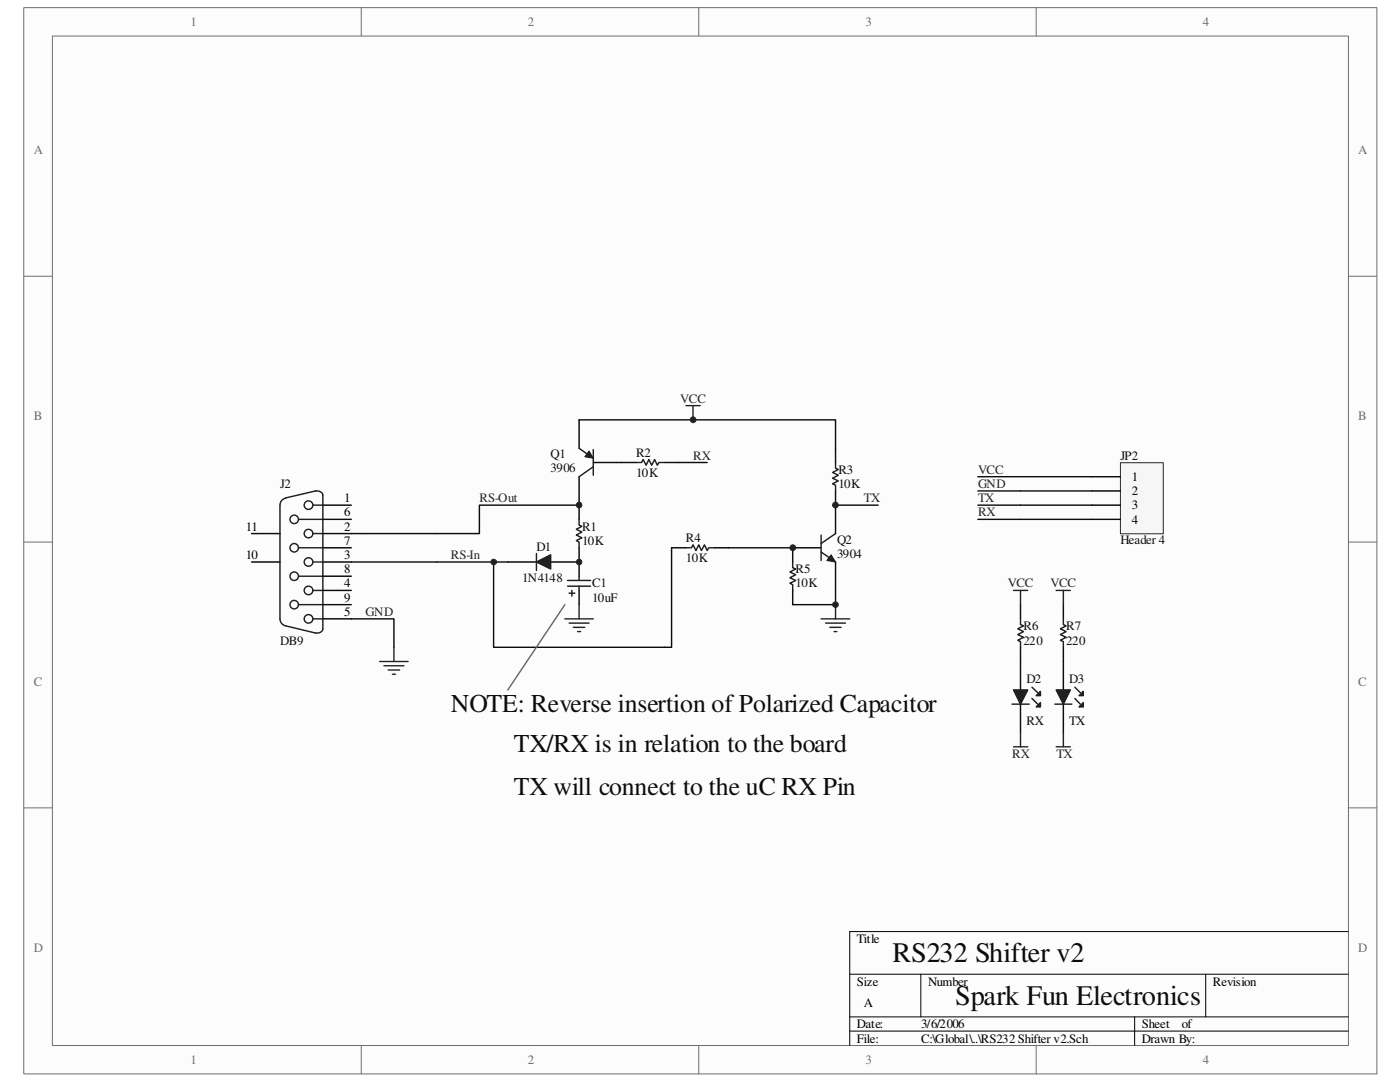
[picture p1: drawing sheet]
<svg xmlns="http://www.w3.org/2000/svg" width="279mm" height="216mm" viewBox="0 0 279 216" stroke-linecap="round" stroke-linejoin="round" font-family="sans-serif">
<path d="M4.8 1.6h270v212.7h-270z" fill="#fcfcfc"/>
<path d="M4.7 1.5h270.1v212.8h-270.1z" fill="none" stroke="#6e6e6e" stroke-width=".2"/>
<path d="M10.5 7.2h258.6v201.4h-258.6z" fill="#fcfcfc"/>
<g fill="none" stroke="#6e6e6e" stroke-width=".2">
<path d="M10.5 7.2h258.6v201.4h-258.6zM72.1 1.5v5.7M139.4 1.5v5.7M206.8 1.5v5.7M4.7 55.1h5.7M269.1 55.1h5.6M4.7 108.2h5.7M269.1 108.2h5.6M4.7 161.2h5.7M269.1 161.2h5.6M72.1 208.6v5.7M139.4 208.6v5.7"/>
<path d="M206.8 208.6v5.7"/>
</g>
<path d="M169.6 194.4h99.5M183.8 194.4v8.5M240.6 194.4v8.5M269.1 185.9h-99.5v22.7M169.6 202.9h99.5M169.6 205.7h99.5M226.4 202.9v5.7" fill="none" stroke="#000" stroke-width=".2"/>
<g fill="none" stroke="#1b1b1b" stroke-width=".28">
<path d="M57 99.4a1.41 1.41 0 0 0-1.1 1.4v22.7a1.41 1.41 0 0 0 1.1 1.4l6 1.4M63 98h.1a1.17 1.17 0 0 1 1.3 .8v26.7a1.14 1.14 0 0 1-1.4 .8M63 98l-6 1.4M127 92.3h1.1l.3-.6 .5 1.1 .6-1.1 .5 1.1 .6-1.1 .6 1.1 .3-.5h1.1M59.6 103.6h4.8M59.6 109.3h4.8M59.6 115h4.8M62.4 106.5h2M62.4 100.8h2M62.4 112.1h2M62.4 117.8h2M113.3 117h4.6"/>
<path d="M113.3 115.8h4.6M113.6 118.4h1.1M114.1 117.8v1.2M115.6 115v.8M115.6 117v.8M59.6 120.6h4.8M62.4 123.5h2"/>
<circle cx="58.7" cy="115" r=".85"/>
<circle cx="58.7" cy="103.6" r=".85"/>
<circle cx="58.7" cy="109.3" r=".85"/>
<circle cx="61.6" cy="117.8" r=".86"/>
<circle cx="61.6" cy="106.5" r=".86"/>
<circle cx="61.6" cy="112.1" r=".86"/>
<circle cx="61.6" cy="100.8" r=".86"/>
<circle cx="58.7" cy="120.6" r=".85"/>
<circle cx="61.6" cy="123.5" r=".86"/>
</g>
<g fill="none" stroke="#000" stroke-width=".28">
<path d="M124.1 92.3h2.9M132.6 92.3h2.9M50.2 106.5h5.7M50.2 112.1h5.7M64.4 100.8h5.7M64.4 106.5h5.7M64.4 112.1h5.7M64.4 117.8h5.7M64.4 103.6h5.7M64.4 109.3h5.7M64.4 115h5.7M115.6 112.1v2.9"/>
<path d="M115.6 117.8v2.8M64.4 123.5h5.7M64.4 120.6h5.7"/>
</g>
<path d="M115.6 83.8h51.2v5.7M135.5 92.3h5.6M195.2 98h22.7M70.1 112.1h31.2M115.6 100.8h-19.9v5.7h-22.8M134 109.3v19.9h-35.5v-17.1M145.4 109.3h12.8M166.8 100.8h8.5M195.2 100.8h22.7M195.2 103.6h22.7M70.1 123.5h8.5v5.7" fill="none" stroke="#0e0e0e" stroke-width=".28"/>
<g fill="none" stroke="#252525" stroke-width=".28">
<path d="M136.9 80.9h2.8M138.3 80.9v2.9M75.8 132h5.6M76.6 132.8h4M77.5 133.7h2.3M78.3 134.5h.6M78.6 129.2v2.8M112.7 123.5h5.7M113.6 124.3h4M114.4 125.2h2.3M115.3 126h.6M115.6 120.6v2.9"/>
<path d="M163.9 123.5h5.7M164.8 124.3h3.9M165.6 125.2h2.3M166.5 126h.5M166.8 120.6v2.9"/>
</g>
<path d="M223.6 92.4h8.6v14.1h-8.6z" fill="#f6f6f6"/>
<path d="M223.6 92.3h8.6v14.2h-8.6z" fill="none" stroke="#252525" stroke-width=".2"/>
<path d="M217.9 95.1h5.7M217.9 98h5.7M158.2 109.3h5.7M166.8 100.8v5.7M166.8 112.1v5.7M217.9 100.8h5.7M217.9 103.6h5.7" fill="none" stroke="#000" stroke-width=".28"/>
<path d="M195.2 95.1h22.7" fill="none" stroke="#0e0e0e" stroke-width=".28"/>
<path d="M163.9 110.2l2.9 1.9M163.9 106.8v5M166.8 106.5l-2.9 2" fill="none" stroke="#1b1b1b" stroke-width=".28"/>
<path d="M165.9 110.7l.9 1.4-1.8-.3z" fill="#1b1b1b"/>
<path d="M165.9 110.7l.9 1.4-1.8-.3z" fill="none" stroke="#1b1b1b" stroke-width=".2"/>
<path d="M115.6 83.8v5.7M115.6 95.1v5.7M118.4 92.3h5.7" fill="none" stroke="#000" stroke-width=".28"/>
<path d="M115.6 89.5l2 1.3M118.4 89.7v5.1M118.4 93.1l-2.8 2" fill="none" stroke="#1b1b1b" stroke-width=".28"/>
<path d="M117.6 90l.8 1.4-1.7-.3z" fill="#1b1b1b"/>
<path d="M117.6 90l.8 1.4-1.7-.3z" fill="none" stroke="#1b1b1b" stroke-width=".2"/>
<path d="M70.1 106.5h2.8" fill="none" stroke="#0e0e0e" stroke-width=".28"/>
<circle cx="138.3" cy="83.8" r=".57" fill="#252525"/>
<circle cx="138.3" cy="83.8" r=".57" fill="none" stroke="#252525" stroke-width=".2"/>
<circle cx="98.5" cy="112.1" r=".56" fill="#252525"/>
<circle cx="98.5" cy="112.1" r=".56" fill="none" stroke="#252525" stroke-width=".2"/>
<path d="M112.7 120.6l-11.4 17.1" fill="none" stroke="#676767" stroke-width=".28"/>
<path d="M206 139.4l1.1 1.1M206 137.1l1.1 1.1" fill="none" stroke="#1b1b1b" stroke-width=".28"/>
<path d="M206.8 141.1l.8-.9v.9z" fill="#1b1b1b"/>
<path d="M206.8 141.1l.8-.9v.9z" fill="none" stroke="#1b1b1b" stroke-width=".28"/>
<path d="M207.6 138v.8h-.8z" fill="#1b1b1b"/>
<path d="M207.6 138v.8h-.8z" fill="none" stroke="#1b1b1b" stroke-width=".28"/>
<path d="M203.7 132v5.7M203.7 140.5v5.7" fill="none" stroke="#000" stroke-width=".28"/>
<path d="M202.3 137.7h2.8l-1.4 2.8z" fill="#1b1b1b"/>
<path d="M202.3 137.7h2.8l-1.4 2.8zM203.7 123.5v1.1l.6 .3-1.2 .6 1.2 .5-1.2 .6 1.2 .6-1.2 .6 .6 .2v1.2M214.5 139.4l1.1 1.1M214.5 137.1l1.1 1.1M202 140.5h3.4" fill="none" stroke="#1b1b1b" stroke-width=".28"/>
<path d="M202.3 149h2.8M203.7 146.2v2.8" fill="none" stroke="#252525" stroke-width=".28"/>
<path d="M203.7 120.6v2.9M203.7 129.2v2.8" fill="none" stroke="#000" stroke-width=".28"/>
<path d="M216.2 140.2v.9h-.9z" fill="#1b1b1b"/>
<path d="M215.3 141.1l.9-.9v.9z" fill="none" stroke="#1b1b1b" stroke-width=".28"/>
<path d="M215.3 138.8l.9-.8v.8z" fill="#1b1b1b"/>
<path d="M216.2 138v.8h-.9z" fill="none" stroke="#1b1b1b" stroke-width=".28"/>
<path d="M212.2 132v5.7M212.2 140.5v5.7" fill="none" stroke="#000" stroke-width=".28"/>
<path d="M210.8 137.7h2.8l-1.4 2.8z" fill="#1b1b1b"/>
<path d="M210.8 137.7h2.8l-1.4 2.8zM212.2 123.5v1.1l.6 .3-1.2 .6 1.2 .5-1.2 .6 1.2 .6-1.2 .6 .6 .2v1.2M210.5 140.5h3.4" fill="none" stroke="#1b1b1b" stroke-width=".28"/>
<path d="M202.3 117.8h2.8M203.7 117.8v2.8M210.8 117.8h2.8M212.2 117.8v2.8M210.8 149h2.8M212.2 146.2v2.8" fill="none" stroke="#252525" stroke-width=".28"/>
<path d="M101.3 112.1h5.8M109.9 112.1h5.7M212.2 120.6v2.9M212.2 129.2v2.8" fill="none" stroke="#000" stroke-width=".28"/>
<path d="M107.1 112.1l2.8-1.4v2.8z" fill="#1b1b1b"/>
<path d="M166.8 92.3v1.1l.5 .3-1.1 .6 1.1 .5-1.1 .6 1.1 .6-1.1 .5 .6 .3v1.2M107.1 112.1l2.8-1.4v2.8zM107.1 110.4v3.4M115.6 103.6v1.2l.5 .2-1.1 .6 1.1 .6-1.1 .6 1.1 .5-1.1 .6 .6 .3v1.1M136.9 109.3h1.1l.3-.6 .6 1.2 .5-1.2 .6 1.2 .6-1.2 .5 1.2 .3-.6h1.2M158.2 112.1v1.2l.6 .2-1.2 .6 1.2 .6-1.2 .6 1.2 .5-1.2 .6 .6 .3v1.1" fill="none" stroke="#1b1b1b" stroke-width=".28"/>
<path d="M166.8 89.5v2.8M166.8 98v2.8M115.6 100.8v2.8M115.6 109.3v2.8M134 109.3h2.9M142.6 109.3h2.8M158.2 109.3v2.8M158.2 117.8v2.8" fill="none" stroke="#000" stroke-width=".28"/>
<circle cx="166.7" cy="100.8" r=".57" fill="#252525"/>
<circle cx="166.7" cy="100.8" r=".57" fill="none" stroke="#252525" stroke-width=".2"/>
<circle cx="158.2" cy="109.3" r=".57" fill="#252525"/>
<circle cx="158.2" cy="109.3" r=".57" fill="none" stroke="#252525" stroke-width=".2"/>
<path d="M166.8 117.8v2.8h-8.6" fill="none" stroke="#0e0e0e" stroke-width=".28"/>
<circle cx="115.6" cy="100.8" r=".56" fill="#252525"/>
<circle cx="115.6" cy="100.8" r=".56" fill="none" stroke="#252525" stroke-width=".2"/>
<circle cx="166.7" cy="120.6" r=".56" fill="#252525"/>
<circle cx="166.7" cy="120.6" r=".56" fill="none" stroke="#252525" stroke-width=".2"/>
<circle cx="115.6" cy="112.1" r=".55" fill="#252525"/>
<circle cx="115.6" cy="112.1" r=".55" fill="none" stroke="#252525" stroke-width=".2"/>
<g font-size="5.6" fill="#0e0e0e">
<text x="178.1" y="192">RS232 Shifter v2</text>
<text x="190.6" y="200.5">Spark Fun Electronics</text>
</g>
<g font-size="5.1" fill="#0e0e0e">
<text x="90" y="142.2">NOTE: Reverse insertion of Polarized Capacitor</text>
<text x="102.5" y="150.1">TX/RX is in relation to the board</text>
<text x="102.5" y="158.6">TX will connect to the uC RX Pin</text>
</g>
<g font-size="2.6" fill="#706f64">
<text x="38" y="5.2">1</text>
<text x="105.4" y="5.2">2</text>
<text x="172.7" y="5.2">3</text>
<text x="240.1" y="5.2">4</text>
<text x="6.7" y="30.7">A</text>
<text x="271.1" y="30.7">A</text>
<text x="6.7" y="83.8">B</text>
<text x="271.1" y="83.8">B</text>
<text x="6.7" y="136.8">C</text>
<text x="271.1" y="136.8">C</text>
<text x="6.7" y="189.9">D</text>
<text x="271.1" y="189.9">D</text>
<text x="38" y="212.3">1</text>
<text x="105.4" y="212.3">2</text>
<text x="172.7" y="212.3">3</text>
<text x="240.1" y="212.3">4</text>
</g>
<g font-size="2.6" fill="#252525">
<text x="135.8" y="80.3">VCC</text>
<text x="138.3" y="91.7">RX</text>
<text x="195.2" y="94.5">VCC</text>
<text x="95.7" y="100.2">RS-Out</text>
<text x="172.4" y="100.2">TX</text>
<text x="195.2" y="97.4">GND</text>
<text x="195.2" y="100.2">TX</text>
<text x="195.2" y="103">RX</text>
<text x="90" y="111.5">RS-In</text>
<text x="201.2" y="117.2">VCC</text>
<text x="209.7" y="117.2">VCC</text>
<text x="72.9" y="122.9">GND</text>
<text x="202" y="151.3">RX</text>
<text x="210.8" y="151.3">TX</text>
</g>
<g font-size="2.6" fill="#0e0e0e">
<text x="109.9" y="94.3">3906</text>
<text x="109.9" y="91.4">Q1</text>
<text x="127" y="95.1">10K</text>
<text x="127" y="91.1">R2</text>
<text x="167.3" y="94.5">R3</text>
<text x="223.6" y="91.7">JP2</text>
<text x="55.9" y="97.4">J2</text>
<text x="167.3" y="97.4">10K</text>
<text x="116.2" y="105.9">R1</text>
<text x="107.1" y="109.9">D1</text>
<text x="116.2" y="108.7">10K</text>
<text x="136.9" y="112.1">10K</text>
<text x="136.9" y="108.2">R4</text>
<text x="167" y="108.5">Q2</text>
<text x="167" y="111.3">3904</text>
<text x="223.6" y="108.5">Header 4</text>
<text x="104.2" y="116.1">1N4148</text>
<text x="118.2" y="117.2">C1</text>
<text x="158.8" y="117.2">10K</text>
<text x="158.8" y="114.4">R5</text>
<text x="118.2" y="120.1">10uF</text>
<text x="204.3" y="125.7">R6</text>
<text x="212.8" y="125.7">R7</text>
<text x="55.9" y="128.6">DB9</text>
<text x="204.3" y="128.6">220</text>
<text x="212.8" y="128.6">220</text>
<text x="204.9" y="136.2">D2</text>
<text x="213.4" y="136.2">D3</text>
<text x="204.9" y="144.7">RX</text>
<text x="213.4" y="144.7">TX</text>
</g>
<g font-size="2.6">
<text x="225.9" y="96">1</text>
<text x="68.7" y="100.2">1</text>
<text x="225.9" y="98.8">2</text>
<text x="225.9" y="101.6">3</text>
<text x="49.1" y="105.9">11</text>
<text x="68.7" y="105.9">2</text>
<text x="68.7" y="103">6</text>
<text x="225.9" y="104.5">4</text>
<text x="49.1" y="111.5">10</text>
<text x="68.7" y="111.5">3</text>
<text x="68.7" y="108.7">7</text>
<text x="68.7" y="117.2">4</text>
<text x="68.7" y="114.4">8</text>
<text x="68.7" y="122.9">5</text>
<text x="68.7" y="120.1">9</text>
<text x="171" y="188.2">Title</text>
<text x="171" y="196.7">Size</text>
<text x="185.3" y="196.7">Number</text>
<text x="242.1" y="196.7">Revision</text>
<text x="172.4" y="200.9">A</text>
<text x="171" y="205.2">Date:</text>
<text x="171" y="208">File:</text>
<text x="183.8" y="205.2">3/6/2006</text>
<text x="183.8" y="208">C:\Global\..\RS232 Shifter v2.Sch</text>
<text x="227.9" y="205.2">Sheet</text>
<text x="227.9" y="208">Drawn By:</text>
<text x="235.8" y="205.2">of</text>
</g>
</svg>
